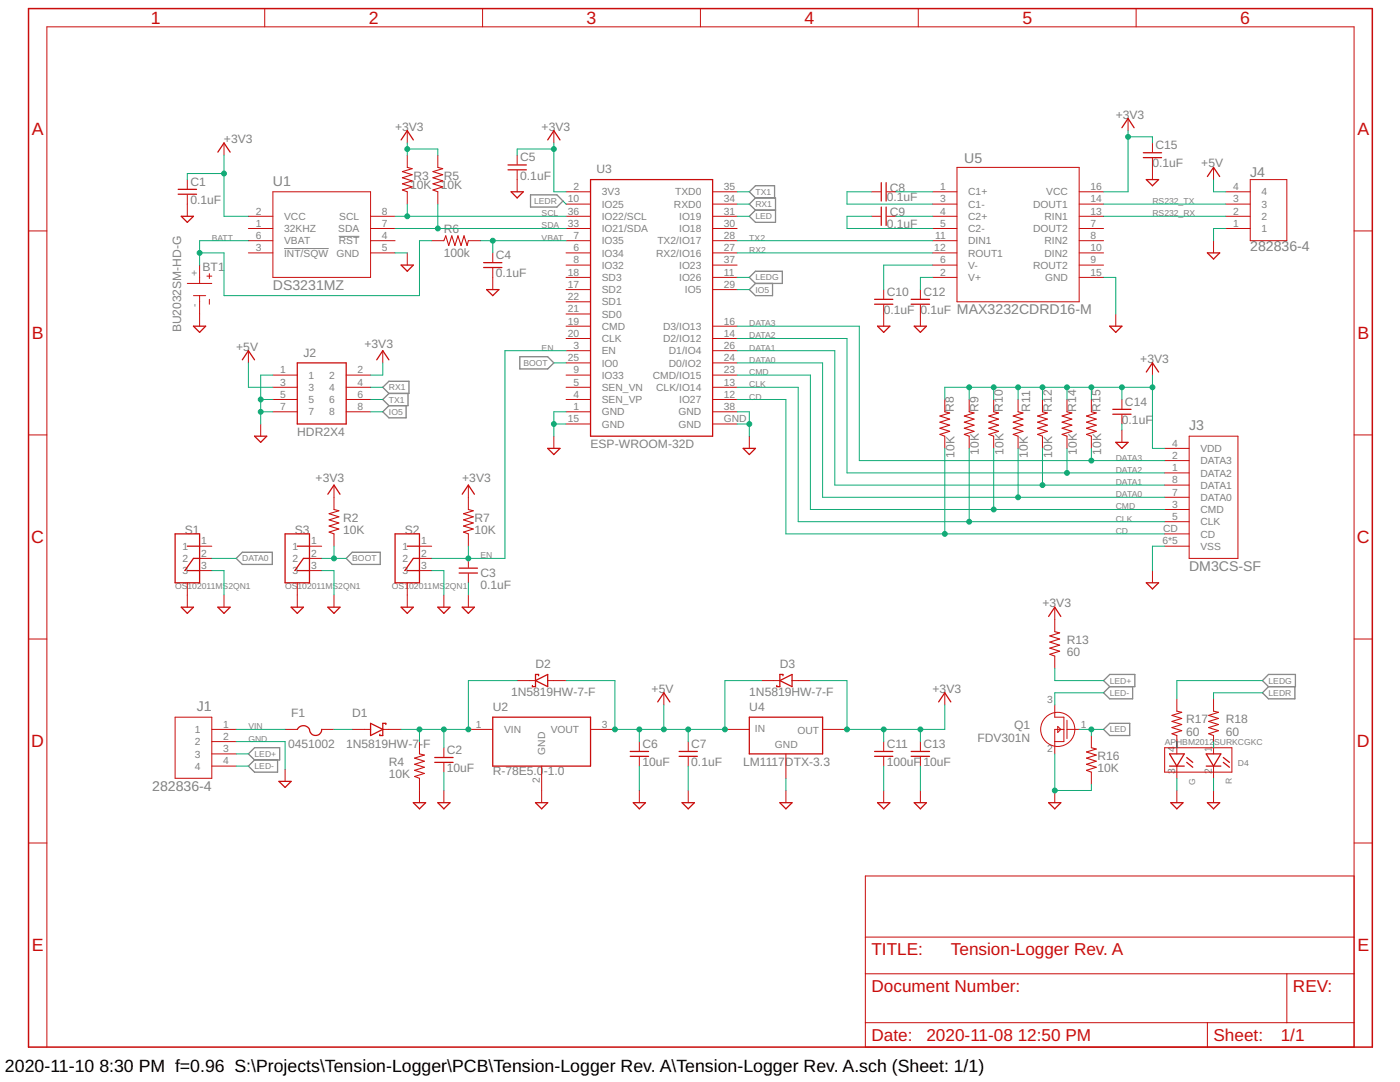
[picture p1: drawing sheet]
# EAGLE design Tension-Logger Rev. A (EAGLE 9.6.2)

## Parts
BT1  BU2032SM-HD-G  [BAT_BU2032SM-HD-G]
C1  0.1uF  C0805  [0805]
C2  10uF  C0805  [0805]
C3  0.1uF  C0805  [0805]
C4  0.1uF  C0805  [0805]
C5  0.1uF  C0805  [0805]
C6  10uF  C0805  [0805]
C7  0.1uF  C0805  [0805]
C8  0.1uF  C0805  [0805]
C9  0.1uF  C0805  [0805]
C10  0.1uF  C0805  [0805]
C11  100uF  C1210  [1210]
C12  0.1uF  C0805  [0805]
C13  10uF  C1210  [1210]
C14  0.1uF  C0805  [0805]
C15  0.1uF  C0805  [0805]
D1  1N5819HW-7-F  [SOD3715X145N]
D2  1N5819HW-7-F  [SOD3715X145N]
D3  1N5819HW-7-F  [SOD3715X145N]
D4  APHBM2012SURKCGKC  [LED_APHBM2012SURKCGKC]
F1  0451002  0451002_MRL6.1_2.69_2.69MM  [FUSC6131X270]
J1  282836-4  [282836-4_TYC]
J2  HDR2X4  [HDR2X4]
J3  DM3CS-SF  [CONN_3CS-SF]
J4  282836-4  [282836-4_TYC]
Q1  FDV301N  [SOT23-3_ONS]
R2  10K  R-US_R0805  [R0805]
R3  10K  R-US_R0805  [R0805]
R4  10K  R-US_R0805  [R0805]
R5  10K  R-US_R0805  [R0805]
R6  100k  R-US_R0805  [R0805]
R7  10K  R-US_R0805  [R0805]
R8  10K  R-US_R0805  [R0805]
R9  10K  R-US_R0805  [R0805]
R10  10K  R-US_R0805  [R0805]
R11  10K  R-US_R0805  [R0805]
R12  10K  R-US_R0805  [R0805]
R13  60  R-US_R0805  [R0805]
R14  10K  R-US_R0805  [R0805]
R15  10K  R-US_R0805  [R0805]
R16  10K  R-US_R0805  [R0805]
R17  60  R-US_R0805  [R0805]
R18  60  R-US_R0805  [R0805]
S1  OS102011MS2QN1  [SW_OS102011MS2QN1]
S2  OS102011MS2QN1  [SW_OS102011MS2QN1]
S3  OS102011MS2QN1  [SW_OS102011MS2QN1]
U1  DS3231MZ  DS3231MZ+21-0041B_8_MXM-M  [21-0041B_8_MXM-M]
U2  R-78E5.0-1.0  [CONV_R-78E5.0-1.0]
U3  ESP-WROOM-32D  ESP-WROOM-32  [ESP-WROOM-32]
U4  LM1117DTX-3.3  [TO252]
U5  MAX3232CDRD16-M  [D16-M]

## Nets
+3V3: C1.B C5.B C11.A C13.A C14.A C15.B D3.A J2.2 J3.4(VDD) R2.2 R3.2 R5.2 R7.2 R8.2 R9.2 R10.2 R11.2 R12.2 R13.2 R14.2 R15.2 U1.2(VCC) U3.2(3V3) U4.TAB(OUT) U5.16(VCC)
+5V: C6.A C7.A D2.A D3.C(K) J2.3 J4.4 U2.3(VOUT) U4.2(IN)
BATT: BT1.+ R6.1 U1.6(VBAT)
BOOT: R2.1 S3.2 U3.25(IO0)
CD: J3.CD R8.1 U3.12(IO27)
CLK: J3.5(CLK) R9.1 U3.13(CLK/IO14)
CMD: J3.3(CMD) R10.1 U3.23(CMD/IO15)
DATA0: J3.7(DATA0) R11.1 S1.2 U3.24(D0/IO2)
DATA1: J3.8(DATA1) R12.1 U3.26(D1/IO4)
DATA2: J3.1(DATA2) R14.1 U3.14(D2/IO12)
DATA3: J3.2(DATA3) R15.1 U3.16(D3/IO13)
EN: C3.B R7.1 S2.2 U3.3(EN)
GND: BT1.- C1.A C2.B C3.A C4.A C5.A C6.B C7.B C10.B C11.B C12.B C13.B C14.B C15.A D4.2(C_R) D4.3(C_G) J1.2 J2.1 J2.5 J2.7 J3.6(VSS) J3.GND-1(VSS) J3.GND-2(VSS) J3.GND-3(VSS) J3.GND-4(VSS) J4.1 Q1.2(S) R4.1 R16.1 S1.3 S1.M1(CASE) S1.M2(CASE) S2.3 S2.M1(CASE) S2.M2(CASE) S3.3 S3.M1(CASE) S3.M2(CASE) U1.5(GND) U2.2(GND) U3.1(GND) U3.15(GND) U3.38(GND) U3.GND U4.1(GND) U5.15(GND)
IO5: J2.8 U3.29(IO5)
LED: Q1.1(G) R16.2 U3.31(IO19)
LED+: J1.3 R13.1
LED-: J1.4 Q1.3(D)
LEDG: R17.2 U3.11(IO26)
LEDR: R18.2 U3.10(IO25)
N$1: D1.A F1.2
N$3: D4.1(A_R) R18.1
N$5: C2.A D1.C(K) D2.C(K) R4.2 U2.1(VIN)
N$6: D4.4(A_G) R17.1
N$9: C8.B U5.1(C1+)
N$10: C8.A U5.3(C1-)
N$11: C9.B U5.4(C2+)
N$12: C9.A U5.5(C2-)
N$13: C12.A U5.2(V+)
N$14: C10.A U5.6(V-)
RS232_RX: J4.2 U5.13(RIN1)
RS232_TX: J4.3 U5.14(DOUT1)
RX1: J2.4 U3.34(RXD0)
RX2: U3.27(RX2/IO16) U5.12(ROUT1)
SCL: R3.1 U1.8(SCL) U3.36(IO22/SCL)
SDA: R5.1 U1.7(SDA) U3.33(IO21/SDA)
TX1: J2.6 U3.35(TXD0)
TX2: U3.28(TX2/IO17) U5.11(DIN1)
VBAT: C4.B R6.2 U3.7(IO35)
VIN: F1.1 J1.1
Unconnected: S1.1 S2.1 S3.1 U1.1(32KHZ) U1.3(!INT/SQW) U1.4(!RST) U3.4(SEN_VP) U3.5(SEN_VN) U3.6(IO34) U3.8(IO32) U3.9(IO33) U3.17(SD2) U3.18(SD3) U3.19(CMD) U3.20(CLK) U3.21(SD0) U3.22(SD1) U3.30(IO18) U3.37(IO23) U5.7(DOUT2) U5.8(RIN2) U5.9(ROUT2) U5.10(DIN2)

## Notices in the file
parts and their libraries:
Underwater-Camera-v2.0: COPYRIGHT: Copyright (C) 2018 Accelerated Designs. All rights reserved
